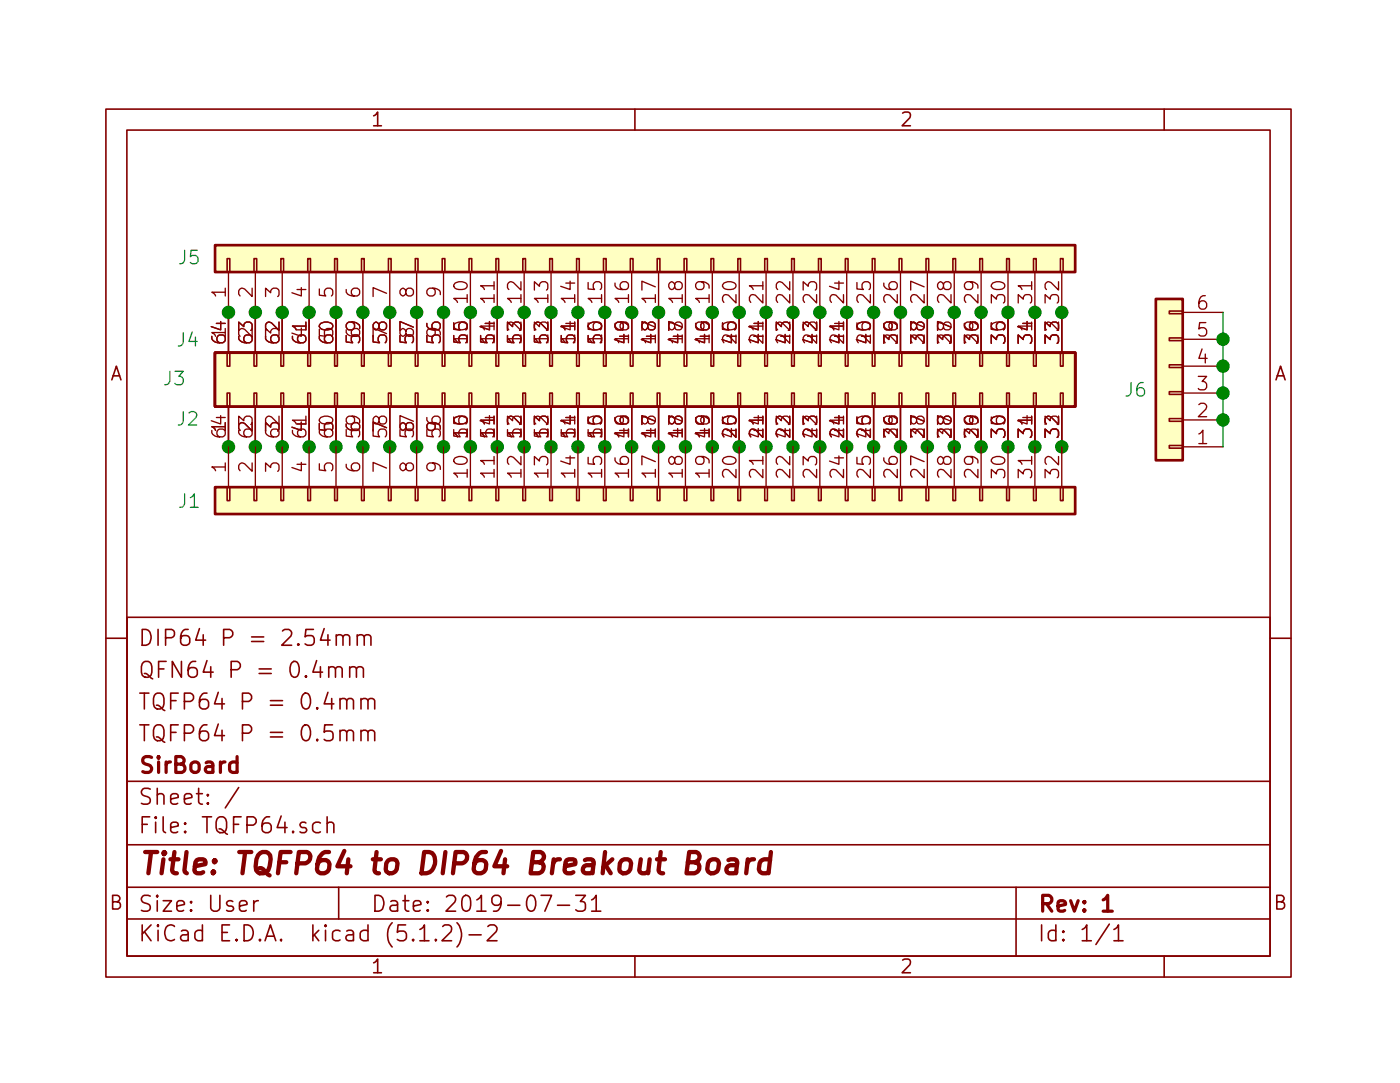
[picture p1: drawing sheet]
EESchema Schematic File Version 4
LIBS:TQFP64-cache
EELAYER 29 0
EELAYER END
$Descr User 5197 4016
encoding utf-8
Sheet 1 1
Title "TQFP64 to DIP64 Breakout Board"
Date "2019-07-31"
Rev "1"
Comp "SirBoard"
Comment1 "TQFP64 P = 0.5mm"
Comment2 "TQFP64 P = 0.4mm"
Comment3 "QFN64 P = 0.4mm"
Comment4 "DIP64 P = 2.54mm"
$EndDescr
$Comp
L Connector_Generic:Conn_02x32_Counter_Clockwise J2
U 1 1
P 2350 1450
F 0 "J2" V 2250 3100 50  0000 C CNN
F 1 "Conn_02x32_Counter_Clockwise" H 2400 3075 50  0001 C CNN
F 2 "Package_QFP:TQFP-64_10x10mm_P0.5mm" H 2350 1450 50  0001 C CNN
F 3 "~" H 2350 1450 50  0001 C CNN
	1    2350 1450
	0    -1   -1   0   
$EndComp
$Comp
L Connector_Generic:Conn_02x32_Counter_Clockwise J4
U 1 1
P 2350 1350
F 0 "J4" V 2250 3000 50  0000 C CNN
F 1 "Conn_02x32_Counter_Clockwise" H 2400 2975 50  0001 C CNN
F 2 "Package_QFP:TQFP-64_7x7mm_P0.4mm" H 2350 1350 50  0001 C CNN
F 3 "~" H 2350 1350 50  0001 C CNN
	1    2350 1350
	0    -1   1    0   
$EndComp
$Comp
L Connector_Generic:Conn_02x32_Counter_Clockwise J3
U 1 1
P 2350 1450
F 0 "J3" V 2400 3150 50  0000 C CNN
F 1 "Conn_02x32_Counter_Clockwise" H 2400 3075 50  0001 C CNN
F 2 "Package_DFN_QFN:QFN-64-1EP_8x8mm_P0.4mm_EP6.5x6.5mm" H 2350 1450 50  0001 C CNN
F 3 "~" H 2350 1450 50  0001 C CNN
	1    2350 1450
	0    -1   -1   0   
$EndComp
$Comp
L Connector_Generic:Conn_01x32 J5
U 1 1
P 2350 950
F 0 "J5" V 2350 2550 50  0000 L CNN
F 1 "Conn_01x32" H 2429 852 50  0001 L CNN
F 2 "Connector_PinHeader_2.54mm:PinHeader_1x32_P2.54mm_Vertical" H 2350 950 50  0001 C CNN
F 3 "~" H 2350 950 50  0001 C CNN
	1    2350 950 
	0    -1   -1   0   
$EndComp
Connection ~ 850  1650
Connection ~ 950  1650
Connection ~ 1050 1650
Connection ~ 1150 1650
Connection ~ 1250 1650
Connection ~ 1350 1650
Connection ~ 1450 1650
Connection ~ 1550 1650
Connection ~ 1650 1650
Connection ~ 1750 1650
Connection ~ 1850 1650
Connection ~ 1950 1650
Connection ~ 2050 1650
Connection ~ 2150 1650
Connection ~ 2250 1650
Connection ~ 2350 1650
Connection ~ 2450 1650
Connection ~ 2550 1650
Connection ~ 2650 1650
Connection ~ 2750 1650
Connection ~ 2850 1650
Connection ~ 2950 1650
Connection ~ 3050 1650
Connection ~ 3150 1650
Connection ~ 3250 1650
Connection ~ 3350 1650
Connection ~ 3450 1650
Connection ~ 3550 1650
Connection ~ 3650 1650
Connection ~ 3750 1650
Connection ~ 3850 1650
Connection ~ 3950 1650
Connection ~ 850  1150
Connection ~ 950  1150
Connection ~ 1050 1150
Connection ~ 1150 1150
Connection ~ 1250 1150
Connection ~ 1350 1150
Connection ~ 1450 1150
Connection ~ 1550 1150
Connection ~ 1650 1150
Connection ~ 1750 1150
Connection ~ 1850 1150
Connection ~ 1950 1150
Connection ~ 2050 1150
Connection ~ 2150 1150
Connection ~ 2250 1150
Connection ~ 2350 1150
Connection ~ 2450 1150
Connection ~ 2550 1150
Connection ~ 2650 1150
Connection ~ 2750 1150
Connection ~ 2850 1150
Connection ~ 2950 1150
Connection ~ 3050 1150
Connection ~ 3150 1150
Connection ~ 3250 1150
Connection ~ 3350 1150
Connection ~ 3450 1150
Connection ~ 3550 1150
Connection ~ 3650 1150
Connection ~ 3750 1150
Connection ~ 3850 1150
Connection ~ 3950 1150
$Comp
L Connector_Generic:Conn_01x06 J6
U 1 1
P 4350 1450
F 0 "J6" H 4429 1442 50  0000 L CNN
F 1 "Conn_01x06" H 4429 1352 50  0001 L CNN
F 2 "Connector_PinHeader_2.54mm:PinHeader_1x06_P2.54mm_Vertical" H 4350 1450 50  0001 C CNN
F 3 "~" H 4350 1450 50  0001 C CNN
	1    4350 1450
	-1   0    0    1   
$EndComp
Wire Wire Line
	4550 1150 4550 1250
Connection ~ 4550 1550
Wire Wire Line
	4550 1550 4550 1650
Connection ~ 4550 1450
Wire Wire Line
	4550 1450 4550 1550
Connection ~ 4550 1350
Wire Wire Line
	4550 1350 4550 1450
Connection ~ 4550 1250
Wire Wire Line
	4550 1250 4550 1350
$Comp
L Connector_Generic:Conn_01x32 J1
U 1 1
P 2350 1850
F 0 "J1" V 2350 3450 50  0000 L CNN
F 1 "Conn_01x32" H 2429 1752 50  0001 L CNN
F 2 "Connector_PinHeader_2.54mm:PinHeader_1x32_P2.54mm_Vertical" H 2350 1850 50  0001 C CNN
F 3 "~" H 2350 1850 50  0001 C CNN
	1    2350 1850
	0    -1   1    0   
$EndComp
$EndSCHEMATC
